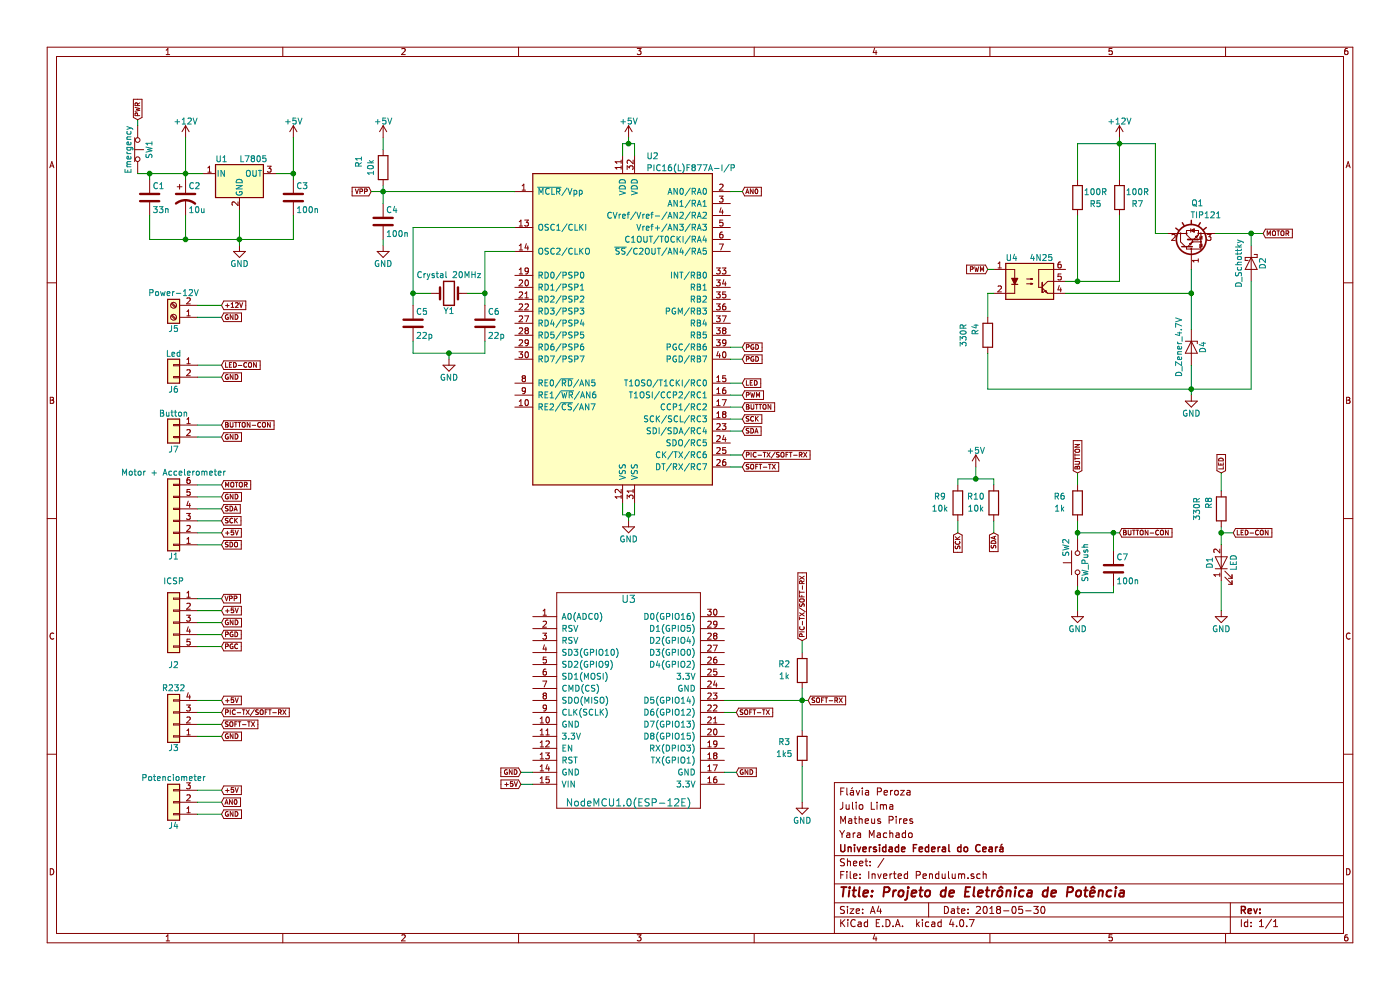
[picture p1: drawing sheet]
EESchema Schematic File Version 2
LIBS:Inverted Pendulum-rescue
LIBS:power
LIBS:device
LIBS:switches
LIBS:relays
LIBS:motors
LIBS:transistors
LIBS:conn
LIBS:linear
LIBS:regul
LIBS:74xx
LIBS:cmos4000
LIBS:adc-dac
LIBS:memory
LIBS:xilinx
LIBS:microcontrollers
LIBS:dsp
LIBS:microchip
LIBS:analog_switches
LIBS:motorola
LIBS:texas
LIBS:intel
LIBS:audio
LIBS:interface
LIBS:digital-audio
LIBS:philips
LIBS:display
LIBS:cypress
LIBS:siliconi
LIBS:opto
LIBS:atmel
LIBS:contrib
LIBS:valves
LIBS:arduino
LIBS:barrel_jack
LIBS:ci
LIBS:connectors
LIBS:displays
LIBS:ESP8266
LIBS:leds
LIBS:power_supply
LIBS:rtc
LIBS:sd_card
LIBS:tactile_button
LIBS:xbee
LIBS:microchip_pic16mcu
LIBS:Inverted Pendulum-cache
EELAYER 25 0
EELAYER END
$Descr A4 11693 8268
encoding utf-8
Sheet 1 1
Title "Projeto de Eletrônica de Potência"
Date "2018-05-30"
Rev ""
Comp "Universidade Federal do Ceará"
Comment1 "Yara Machado"
Comment2 "Matheus Pires"
Comment3 "Julio Lima"
Comment4 "Flávia Peroza"
$EndDescr
$Comp
L D_Zener D4
U 1 1
P 9950 2900
F 0 "D4" H 9950 3000 50  0000 C CNN
F 1 "D_Zener_4.7V" H 9950 2800 50  0000 C CNN
F 2 "Diodes_THT:D_DO-35_SOD27_P7.62mm_Horizontal" H 9950 2900 50  0001 C CNN
F 3 "" H 9950 2900 50  0001 C CNN
	1    9950 2900
	0    1    1    0   
$EndComp
$Comp
L GND #PWR01
U 1 1
P 9000 5100
F 0 "#PWR01" H 9000 4850 50  0001 C CNN
F 1 "GND" H 9000 4950 50  0000 C CNN
F 2 "" H 9000 5100 50  0001 C CNN
F 3 "" H 9000 5100 50  0001 C CNN
	1    9000 5100
	1    0    0    -1  
$EndComp
$Comp
L TIP121 Q1
U 1 1
P 9950 2050
F 0 "Q1" V 10300 1950 50  0000 L CNN
F 1 "TIP121" V 10200 1800 50  0000 L CNN
F 2 "TO_SOT_Packages_THT:TO-220-3_Vertical" H 10200 1975 50  0001 L CIN
F 3 "" H 9950 2050 50  0001 L CNN
	1    9950 2050
	0    -1   -1   0   
$EndComp
$Comp
L 4N25-RESCUE-Inverted_Pendulum U4
U 1 1
P 8600 2350
F 0 "U4" H 8400 2550 50  0000 L CNN
F 1 "4N25" H 8600 2550 50  0000 L CNN
F 2 "Housings_DIP:DIP-6_W7.62mm_LongPads" H 8400 2150 50  0001 L CIN
F 3 "" H 8600 2350 50  0001 L CNN
	1    8600 2350
	1    0    0    -1  
$EndComp
$Comp
L R R5
U 1 1
P 9000 1650
F 0 "R5" H 9150 1600 50  0000 C CNN
F 1 "100R" H 9150 1700 50  0000 C CNN
F 2 "Resistors_THT:R_Axial_DIN0204_L3.6mm_D1.6mm_P7.62mm_Horizontal" V 8930 1650 50  0001 C CNN
F 3 "" H 9000 1650 50  0001 C CNN
	1    9000 1650
	1    0    0    -1  
$EndComp
$Comp
L D_Schottky D2
U 1 1
P 10450 2200
F 0 "D2" H 10450 2300 50  0000 C CNN
F 1 "D_Schottky" H 10450 2100 50  0000 C CNN
F 2 "TO_SOT_Packages_THT:TO-220-2_Horizontal" H 10450 2200 50  0001 C CNN
F 3 "" H 10450 2200 50  0001 C CNN
	1    10450 2200
	0    1    1    0   
$EndComp
$Comp
L +12V #PWR02
U 1 1
P 9350 1150
F 0 "#PWR02" H 9350 1000 50  0001 C CNN
F 1 "+12V" H 9350 1290 50  0000 C CNN
F 2 "" H 9350 1150 50  0001 C CNN
F 3 "" H 9350 1150 50  0001 C CNN
	1    9350 1150
	1    0    0    -1  
$EndComp
$Comp
L Crystal Y1
U 1 1
P 3750 2450
F 0 "Y1" H 3750 2600 50  0000 C CNN
F 1 "Crystal 20MHz" H 3750 2300 50  0000 C CNN
F 2 "Crystals:Crystal_HC49-4H_Vertical" H 3750 2450 50  0001 C CNN
F 3 "" H 3750 2450 50  0001 C CNN
	1    3750 2450
	-1   0    0    1   
$EndComp
$Comp
L C C5
U 1 1
P 3450 2700
F 0 "C5" H 3475 2800 50  0000 L CNN
F 1 "22p" H 3475 2600 50  0000 L CNN
F 2 "Capacitors_THT:C_Disc_D3.8mm_W2.6mm_P2.50mm" H 3488 2550 50  0001 C CNN
F 3 "" H 3450 2700 50  0001 C CNN
	1    3450 2700
	1    0    0    -1  
$EndComp
$Comp
L C C6
U 1 1
P 4050 2700
F 0 "C6" H 4075 2800 50  0000 L CNN
F 1 "22p" H 4075 2600 50  0000 L CNN
F 2 "Capacitors_THT:C_Disc_D3.8mm_W2.6mm_P2.50mm" H 4088 2550 50  0001 C CNN
F 3 "" H 4050 2700 50  0001 C CNN
	1    4050 2700
	1    0    0    -1  
$EndComp
$Comp
L R R7
U 1 1
P 9350 1650
F 0 "R7" H 9500 1600 50  0000 C CNN
F 1 "100R" H 9500 1700 50  0000 C CNN
F 2 "Resistors_THT:R_Axial_DIN0204_L3.6mm_D1.6mm_P7.62mm_Horizontal" V 9280 1650 50  0001 C CNN
F 3 "" H 9350 1650 50  0001 C CNN
	1    9350 1650
	1    0    0    -1  
$EndComp
Text GLabel 8250 2250 0    39   Input ~ 0
PWM
$Comp
L R R1
U 1 1
P 3200 1400
F 0 "R1" V 3400 1350 50  0000 C CNN
F 1 "10k" V 3300 1400 50  0000 C CNN
F 2 "Resistors_THT:R_Axial_DIN0204_L3.6mm_D1.6mm_P7.62mm_Horizontal" V 3130 1400 50  0001 C CNN
F 3 "" H 3200 1400 50  0001 C CNN
	1    3200 1400
	-1   0    0    1   
$EndComp
$Comp
L +5V #PWR03
U 1 1
P 3200 1150
F 0 "#PWR03" H 3200 1000 50  0001 C CNN
F 1 "+5V" H 3200 1290 50  0000 C CNN
F 2 "" H 3200 1150 50  0001 C CNN
F 3 "" H 3200 1150 50  0001 C CNN
	1    3200 1150
	1    0    0    -1  
$EndComp
$Comp
L GND #PWR04
U 1 1
P 3750 3000
F 0 "#PWR04" H 3750 2750 50  0001 C CNN
F 1 "GND" H 3750 2850 50  0000 C CNN
F 2 "" H 3750 3000 50  0001 C CNN
F 3 "" H 3750 3000 50  0001 C CNN
	1    3750 3000
	1    0    0    -1  
$EndComp
$Comp
L Conn_01x04 J3
U 1 1
P 1450 6050
F 0 "J3" H 1450 6250 50  0000 C CNN
F 1 "R232" H 1450 5750 50  0000 C CNN
F 2 "Pin_Headers:Pin_Header_Angled_1x04_Pitch2.54mm" H 1450 6050 50  0001 C CNN
F 3 "" H 1450 6050 50  0001 C CNN
	1    1450 6050
	-1   0    0    1   
$EndComp
$Comp
L Conn_01x03 J4
U 1 1
P 1450 6700
F 0 "J4" H 1450 6900 50  0000 C CNN
F 1 "Potenciometer" H 1450 6500 50  0000 C CNN
F 2 "Pin_Headers:Pin_Header_Angled_1x03_Pitch2.54mm" H 1450 6700 50  0001 C CNN
F 3 "" H 1450 6700 50  0001 C CNN
	1    1450 6700
	-1   0    0    1   
$EndComp
$Comp
L Conn_01x06 J1
U 1 1
P 1450 4350
F 0 "J1" H 1450 4650 50  0000 C CNN
F 1 "Motor + Accelerometer" H 1450 3950 50  0000 C CNN
F 2 "Pin_Headers:Pin_Header_Angled_1x06_Pitch2.54mm" H 1450 4350 50  0001 C CNN
F 3 "" H 1450 4350 50  0001 C CNN
	1    1450 4350
	-1   0    0    1   
$EndComp
Text GLabel 1850 6700 2    39   Input ~ 0
AN0
Text GLabel 1850 6150 2    39   Input ~ 0
GND
Text GLabel 1850 5850 2    39   Input ~ 0
+5V
$Comp
L SW_Push SW2
U 1 1
P 9000 4700
F 0 "SW2" H 9050 4800 50  0000 L CNN
F 1 "SW_Push" H 9000 4640 50  0000 C CNN
F 2 "" H 9000 4900 50  0001 C CNN
F 3 "" H 9000 4900 50  0001 C CNN
	1    9000 4700
	0    -1   -1   0   
$EndComp
$Comp
L C C7
U 1 1
P 9300 4750
F 0 "C7" H 9325 4850 50  0000 L CNN
F 1 "100n" H 9325 4650 50  0000 L CNN
F 2 "Capacitors_THT:C_Disc_D7.5mm_W5.0mm_P5.00mm" H 9338 4600 50  0001 C CNN
F 3 "" H 9300 4750 50  0001 C CNN
	1    9300 4750
	1    0    0    -1  
$EndComp
$Comp
L R R6
U 1 1
P 9000 4200
F 0 "R6" H 9150 4150 50  0000 C CNN
F 1 "1k" H 9150 4250 50  0000 C CNN
F 2 "Resistors_THT:R_Axial_DIN0204_L3.6mm_D1.6mm_P7.62mm_Horizontal" V 8930 4200 50  0001 C CNN
F 3 "" H 9000 4200 50  0001 C CNN
	1    9000 4200
	-1   0    0    1   
$EndComp
Text GLabel 6200 3500 2    39   Input ~ 0
SCK
Text GLabel 1850 4450 2    39   Input ~ 0
+5V
Text GLabel 1850 4550 2    39   Input ~ 0
SDO
Text GLabel 1850 4150 2    39   Input ~ 0
GND
Text GLabel 1850 4050 2    39   Input ~ 0
MOTOR
Text GLabel 6200 3600 2    39   Input ~ 0
SDA
$Comp
L GND #PWR05
U 1 1
P 9950 3300
F 0 "#PWR05" H 9950 3050 50  0001 C CNN
F 1 "GND" H 9950 3150 50  0000 C CNN
F 2 "" H 9950 3300 50  0001 C CNN
F 3 "" H 9950 3300 50  0001 C CNN
	1    9950 3300
	1    0    0    -1  
$EndComp
Text GLabel 10550 1950 2    39   Input ~ 0
MOTOR
$Comp
L R R4
U 1 1
P 8250 2800
F 0 "R4" V 8350 2750 50  0000 C CNN
F 1 "330R" V 8450 2800 50  0000 C CNN
F 2 "Resistors_THT:R_Axial_DIN0204_L3.6mm_D1.6mm_P7.62mm_Horizontal" V 8180 2800 50  0001 C CNN
F 3 "" H 8250 2800 50  0001 C CNN
	1    8250 2800
	-1   0    0    1   
$EndComp
Text GLabel 4350 6550 0    39   Input ~ 0
+5V
Text GLabel 6150 6450 2    39   Input ~ 0
GND
Text GLabel 1850 6600 2    39   Input ~ 0
+5V
Text GLabel 1850 6800 2    39   Input ~ 0
GND
$Comp
L PIC16(L)F877A-I/P U2
U 1 1
P 5200 2700
F 0 "U2" H 5400 4100 50  0000 L CNN
F 1 "PIC16(L)F877A-I/P" H 5400 4000 50  0000 L CNN
F 2 "Housings_DIP:DIP-40_W15.24mm_LongPads" H 5200 2700 50  0001 C CIN
F 3 "" H 5200 2700 50  0001 C CNN
	1    5200 2700
	1    0    0    -1  
$EndComp
$Comp
L NodeMCU1.0(ESP-12E) U3
U 1 1
P 5250 5850
F 0 "U3" H 5250 6700 60  0000 C CNN
F 1 "NodeMCU1.0(ESP-12E)" H 5250 5000 60  0000 C CNN
F 2 "Galeguinho:NodeMCU1.0(12-E)" H 4650 5000 60  0001 C CNN
F 3 "" H 4650 5000 60  0000 C CNN
	1    5250 5850
	1    0    0    -1  
$EndComp
$Comp
L +5V #PWR06
U 1 1
P 5250 1150
F 0 "#PWR06" H 5250 1000 50  0001 C CNN
F 1 "+5V" H 5250 1290 50  0000 C CNN
F 2 "" H 5250 1150 50  0001 C CNN
F 3 "" H 5250 1150 50  0001 C CNN
	1    5250 1150
	1    0    0    -1  
$EndComp
$Comp
L GND #PWR07
U 1 1
P 5250 4350
F 0 "#PWR07" H 5250 4100 50  0001 C CNN
F 1 "GND" H 5250 4200 50  0000 C CNN
F 2 "" H 5250 4350 50  0001 C CNN
F 3 "" H 5250 4350 50  0001 C CNN
	1    5250 4350
	1    0    0    -1  
$EndComp
Text GLabel 6200 1600 2    39   Input ~ 0
AN0
$Comp
L GND #PWR08
U 1 1
P 3200 2050
F 0 "#PWR08" H 3200 1800 50  0001 C CNN
F 1 "GND" H 3200 1900 50  0000 C CNN
F 2 "" H 3200 2050 50  0001 C CNN
F 3 "" H 3200 2050 50  0001 C CNN
	1    3200 2050
	1    0    0    -1  
$EndComp
$Comp
L C C4
U 1 1
P 3200 1850
F 0 "C4" H 3225 1950 50  0000 L CNN
F 1 "100n" H 3225 1750 50  0000 L CNN
F 2 "Capacitors_THT:C_Disc_D7.5mm_W5.0mm_P5.00mm" H 3238 1700 50  0001 C CNN
F 3 "" H 3200 1850 50  0001 C CNN
	1    3200 1850
	1    0    0    -1  
$EndComp
Text GLabel 3100 1600 0    39   Input ~ 0
VPP
$Comp
L +5V #PWR09
U 1 1
P 2450 1150
F 0 "#PWR09" H 2450 1000 50  0001 C CNN
F 1 "+5V" H 2450 1290 50  0000 C CNN
F 2 "" H 2450 1150 50  0001 C CNN
F 3 "" H 2450 1150 50  0001 C CNN
	1    2450 1150
	1    0    0    -1  
$EndComp
$Comp
L +12V #PWR010
U 1 1
P 1550 1150
F 0 "#PWR010" H 1550 1000 50  0001 C CNN
F 1 "+12V" H 1550 1290 50  0000 C CNN
F 2 "" H 1550 1150 50  0001 C CNN
F 3 "" H 1550 1150 50  0001 C CNN
	1    1550 1150
	1    0    0    -1  
$EndComp
$Comp
L GND #PWR011
U 1 1
P 2000 2050
F 0 "#PWR011" H 2000 1800 50  0001 C CNN
F 1 "GND" H 2000 1900 50  0000 C CNN
F 2 "" H 2000 2050 50  0001 C CNN
F 3 "" H 2000 2050 50  0001 C CNN
	1    2000 2050
	1    0    0    -1  
$EndComp
$Comp
L CP1 C2
U 1 1
P 1550 1650
F 0 "C2" H 1575 1750 50  0000 L CNN
F 1 "10u" H 1575 1550 50  0000 L CNN
F 2 "Capacitors_THT:CP_Radial_D7.5mm_P2.50mm" H 1550 1650 50  0001 C CNN
F 3 "" H 1550 1650 50  0001 C CNN
	1    1550 1650
	1    0    0    -1  
$EndComp
$Comp
L C C3
U 1 1
P 2450 1650
F 0 "C3" H 2475 1750 50  0000 L CNN
F 1 "100n" H 2475 1550 50  0000 L CNN
F 2 "Capacitors_THT:C_Disc_D7.5mm_W5.0mm_P5.00mm" H 2488 1500 50  0001 C CNN
F 3 "" H 2450 1650 50  0001 C CNN
	1    2450 1650
	1    0    0    -1  
$EndComp
$Comp
L GND #PWR012
U 1 1
P 6700 6700
F 0 "#PWR012" H 6700 6450 50  0001 C CNN
F 1 "GND" H 6700 6550 50  0000 C CNN
F 2 "" H 6700 6700 50  0001 C CNN
F 3 "" H 6700 6700 50  0001 C CNN
	1    6700 6700
	1    0    0    -1  
$EndComp
$Comp
L R R2
U 1 1
P 6700 5600
F 0 "R2" H 6850 5550 50  0000 C CNN
F 1 "1k" H 6850 5650 50  0000 C CNN
F 2 "Resistors_THT:R_Axial_DIN0204_L3.6mm_D1.6mm_P7.62mm_Horizontal" V 6630 5600 50  0001 C CNN
F 3 "" H 6700 5600 50  0001 C CNN
	1    6700 5600
	-1   0    0    1   
$EndComp
$Comp
L R R3
U 1 1
P 6700 6250
F 0 "R3" H 6850 6200 50  0000 C CNN
F 1 "1k5" H 6850 6300 50  0000 C CNN
F 2 "Resistors_THT:R_Axial_DIN0204_L3.6mm_D1.6mm_P7.62mm_Horizontal" V 6630 6250 50  0001 C CNN
F 3 "" H 6700 6250 50  0001 C CNN
	1    6700 6250
	-1   0    0    1   
$EndComp
Text GLabel 6200 3800 2    39   Input ~ 0
PIC-TX/SOFT-RX
Text GLabel 6750 5850 2    39   Input ~ 0
SOFT-RX
$Comp
L SW_Push_Open SW1
U 1 1
P 1150 1250
F 0 "SW1" H 1150 1350 50  0000 C CNN
F 1 "Emergency" H 1150 1175 50  0000 C CNN
F 2 "" H 1150 1450 50  0001 C CNN
F 3 "" H 1150 1450 50  0001 C CNN
	1    1150 1250
	0    1    1    0   
$EndComp
Text GLabel 1150 1000 1    39   Input ~ 0
PWR
Text GLabel 6200 3300 2    39   Input ~ 0
PWM
Text GLabel 6200 3200 2    39   Input ~ 0
LED
$Comp
L LED D1
U 1 1
P 10200 4700
F 0 "D1" H 10200 4800 50  0000 C CNN
F 1 "LED" H 10200 4600 50  0000 C CNN
F 2 "" H 10200 4700 50  0001 C CNN
F 3 "" H 10200 4700 50  0001 C CNN
	1    10200 4700
	0    -1   -1   0   
$EndComp
$Comp
L R R8
U 1 1
P 10200 4250
F 0 "R8" V 10300 4200 50  0000 C CNN
F 1 "330R" V 10400 4250 50  0000 C CNN
F 2 "Resistors_THT:R_Axial_DIN0204_L3.6mm_D1.6mm_P7.62mm_Horizontal" V 10130 4250 50  0001 C CNN
F 3 "" H 10200 4250 50  0001 C CNN
	1    10200 4250
	-1   0    0    1   
$EndComp
$Comp
L GND #PWR013
U 1 1
P 10200 5100
F 0 "#PWR013" H 10200 4850 50  0001 C CNN
F 1 "GND" H 10200 4950 50  0000 C CNN
F 2 "" H 10200 5100 50  0001 C CNN
F 3 "" H 10200 5100 50  0001 C CNN
	1    10200 5100
	1    0    0    -1  
$EndComp
Text GLabel 9000 3950 1    39   Input ~ 0
BUTTON
Text GLabel 10200 3950 1    39   Input ~ 0
LED
Text GLabel 6200 3400 2    39   Input ~ 0
BUTTON
Wire Wire Line
	9650 1950 9750 1950
Wire Wire Line
	9650 1200 9650 1950
Wire Wire Line
	9000 2350 9000 1800
Wire Wire Line
	9000 1500 9000 1200
Wire Wire Line
	8900 2350 9350 2350
Wire Wire Line
	10150 1950 10550 1950
Wire Wire Line
	10450 1950 10450 2050
Connection ~ 10450 1950
Wire Wire Line
	8250 3250 10450 3250
Wire Wire Line
	10450 3250 10450 2350
Wire Wire Line
	9950 2250 9950 2750
Wire Wire Line
	8900 2450 9950 2450
Connection ~ 9950 2450
Wire Wire Line
	9950 3050 9950 3300
Wire Wire Line
	8300 2450 8250 2450
Connection ~ 9950 3250
Wire Wire Line
	9350 1150 9350 1500
Connection ~ 9350 1200
Wire Wire Line
	1650 6150 1850 6150
Wire Wire Line
	1850 5850 1650 5850
Wire Wire Line
	1850 6050 1650 6050
Wire Wire Line
	3600 2450 3450 2450
Wire Wire Line
	3450 1900 3450 2550
Wire Wire Line
	4050 2100 4050 2550
Wire Wire Line
	4050 2450 3900 2450
Wire Wire Line
	9350 2350 9350 1800
Connection ~ 9000 2350
Wire Wire Line
	9000 1200 9650 1200
Wire Wire Line
	3100 1600 4300 1600
Wire Wire Line
	3450 2850 3450 2950
Wire Wire Line
	3450 2950 4050 2950
Wire Wire Line
	3750 2950 3750 3000
Connection ~ 3750 2950
Connection ~ 4050 2450
Connection ~ 3450 2450
Wire Wire Line
	1850 5950 1650 5950
Wire Wire Line
	1650 6800 1850 6800
Wire Wire Line
	1850 6600 1650 6600
Wire Wire Line
	1850 6700 1650 6700
Wire Wire Line
	6200 3900 6100 3900
Wire Wire Line
	6200 3800 6100 3800
Wire Wire Line
	9300 4450 9300 4600
Wire Wire Line
	9000 4350 9000 4500
Wire Wire Line
	9000 4900 9000 5100
Wire Wire Line
	9000 4950 9300 4950
Wire Wire Line
	9300 4950 9300 4900
Connection ~ 9000 4450
Wire Wire Line
	9000 3950 9000 4050
Connection ~ 9000 4950
Wire Wire Line
	1850 4350 1650 4350
Wire Wire Line
	1850 4450 1650 4450
Wire Wire Line
	1850 4550 1650 4550
Wire Wire Line
	1850 4050 1650 4050
Wire Wire Line
	1850 4150 1650 4150
Wire Wire Line
	1850 4250 1650 4250
Wire Wire Line
	8250 2250 8300 2250
Wire Wire Line
	4350 6550 4450 6550
Wire Wire Line
	6150 6450 6050 6450
Wire Wire Line
	6150 5950 6050 5950
Wire Wire Line
	6050 5850 6750 5850
Wire Wire Line
	8250 2450 8250 2650
Wire Wire Line
	8250 2950 8250 3250
Wire Wire Line
	5250 1150 5250 1200
Wire Wire Line
	5200 1200 5300 1200
Wire Wire Line
	5200 1200 5200 1300
Wire Wire Line
	5300 1200 5300 1300
Connection ~ 5250 1200
Wire Wire Line
	5250 4350 5250 4300
Wire Wire Line
	5200 4300 5300 4300
Wire Wire Line
	5300 4300 5300 4200
Wire Wire Line
	5200 4300 5200 4200
Connection ~ 5250 4300
Wire Wire Line
	4050 2100 4300 2100
Wire Wire Line
	4300 1900 3450 1900
Wire Wire Line
	4050 2950 4050 2850
Wire Wire Line
	6200 1600 6100 1600
Wire Wire Line
	3200 1550 3200 1700
Wire Wire Line
	3200 1150 3200 1250
Wire Wire Line
	3200 2000 3200 2050
Connection ~ 3200 1600
Wire Wire Line
	1550 1150 1550 1500
Wire Wire Line
	2000 1750 2000 2050
Connection ~ 1550 1450
Wire Wire Line
	1550 1800 1550 2000
Connection ~ 2000 2000
Wire Wire Line
	2450 1150 2450 1500
Wire Wire Line
	2450 2000 2450 1800
Wire Wire Line
	1150 1450 1700 1450
Wire Wire Line
	6700 5750 6700 6100
Wire Wire Line
	6700 6400 6700 6700
Wire Wire Line
	6700 5350 6700 5450
Connection ~ 6700 5850
Wire Wire Line
	1150 1050 1150 1000
Wire Wire Line
	6200 3300 6100 3300
Wire Wire Line
	6200 3200 6100 3200
Wire Wire Line
	10200 4850 10200 5100
Wire Wire Line
	10200 4400 10200 4550
Wire Wire Line
	10200 4100 10200 3950
Wire Wire Line
	6200 3400 6100 3400
Wire Wire Line
	1250 2000 2450 2000
Wire Wire Line
	2450 1450 2300 1450
Connection ~ 2450 1450
$Comp
L C C1
U 1 1
P 1250 1650
F 0 "C1" H 1275 1750 50  0000 L CNN
F 1 "33n" H 1275 1550 50  0000 L CNN
F 2 "Capacitors_THT:C_Disc_D7.5mm_W4.4mm_P5.00mm" H 1288 1500 50  0001 C CNN
F 3 "" H 1250 1650 50  0001 C CNN
	1    1250 1650
	1    0    0    -1  
$EndComp
Wire Wire Line
	1250 1500 1250 1450
Connection ~ 1250 1450
Wire Wire Line
	1250 1800 1250 2000
Connection ~ 1550 2000
$Comp
L Screw_Terminal_01x02 J5
U 1 1
P 1450 2650
F 0 "J5" H 1450 2750 50  0000 C CNN
F 1 "Power-12V" H 1450 2450 50  0000 C CNN
F 2 "Galeguinho:TerminalBlock_Phoenix_MKDS1.5-2pol" H 1450 2650 50  0001 C CNN
F 3 "" H 1450 2650 50  0001 C CNN
	1    1450 2650
	-1   0    0    1   
$EndComp
Wire Wire Line
	1850 3050 1650 3050
Text GLabel 1850 3150 2    39   Input ~ 0
GND
Wire Wire Line
	1850 3150 1650 3150
$Comp
L Conn_01x02 J7
U 1 1
P 1450 3550
F 0 "J7" H 1450 3350 50  0000 C CNN
F 1 "Button" H 1450 3650 50  0000 C CNN
F 2 "Pin_Headers:Pin_Header_Angled_1x02_Pitch2.54mm" H 1450 3550 50  0001 C CNN
F 3 "" H 1450 3550 50  0001 C CNN
	1    1450 3550
	-1   0    0    -1  
$EndComp
$Comp
L Conn_01x02 J6
U 1 1
P 1450 3050
F 0 "J6" H 1450 2850 50  0000 C CNN
F 1 "Led" H 1450 3150 50  0000 C CNN
F 2 "Pin_Headers:Pin_Header_Angled_1x02_Pitch2.54mm" H 1450 3050 50  0001 C CNN
F 3 "" H 1450 3050 50  0001 C CNN
	1    1450 3050
	-1   0    0    -1  
$EndComp
Text GLabel 1850 2550 2    39   Input ~ 0
+12V
Wire Wire Line
	1850 2550 1650 2550
Wire Wire Line
	1850 2650 1650 2650
Wire Wire Line
	1850 3550 1650 3550
Text GLabel 1850 3650 2    39   Input ~ 0
GND
Wire Wire Line
	1850 3650 1650 3650
Text GLabel 10300 4450 2    39   Input ~ 0
LED-CON
Wire Wire Line
	10300 4450 10200 4450
Connection ~ 10200 4450
Text GLabel 1850 3050 2    39   Input ~ 0
LED-CON
Text GLabel 9350 4450 2    39   Input ~ 0
BUTTON-CON
Text GLabel 1850 3550 2    39   Input ~ 0
BUTTON-CON
Wire Wire Line
	6200 3600 6100 3600
Wire Wire Line
	6200 3500 6100 3500
Text GLabel 1850 4350 2    39   Input ~ 0
SCK
Text GLabel 1850 4250 2    39   Input ~ 0
SDA
Text GLabel 1850 2650 2    39   Input ~ 0
GND
Text GLabel 1850 5950 2    39   Input ~ 0
PIC-TX/SOFT-RX
Text GLabel 6200 3900 2    39   Input ~ 0
SOFT-TX
Text GLabel 6700 5350 1    39   Input ~ 0
PIC-TX/SOFT-RX
Text GLabel 6150 5950 2    39   Input ~ 0
SOFT-TX
Text GLabel 1850 6050 2    39   Input ~ 0
SOFT-TX
$Comp
L R R9
U 1 1
P 8000 4200
F 0 "R9" H 8150 4150 50  0000 C CNN
F 1 "10k" H 8150 4250 50  0000 C CNN
F 2 "Resistors_THT:R_Axial_DIN0204_L3.6mm_D1.6mm_P7.62mm_Horizontal" V 7930 4200 50  0001 C CNN
F 3 "" H 8000 4200 50  0001 C CNN
	1    8000 4200
	-1   0    0    1   
$EndComp
Text GLabel 8000 4450 3    39   Input ~ 0
SCK
$Comp
L R R10
U 1 1
P 8300 4200
F 0 "R10" H 8450 4150 50  0000 C CNN
F 1 "10k" H 8450 4250 50  0000 C CNN
F 2 "Resistors_THT:R_Axial_DIN0204_L3.6mm_D1.6mm_P7.62mm_Horizontal" V 8230 4200 50  0001 C CNN
F 3 "" H 8300 4200 50  0001 C CNN
	1    8300 4200
	-1   0    0    1   
$EndComp
Text GLabel 8300 4450 3    39   Input ~ 0
SDA
Wire Wire Line
	8300 4350 8300 4450
Wire Wire Line
	8000 4450 8000 4350
$Comp
L +5V #PWR014
U 1 1
P 8150 3900
F 0 "#PWR014" H 8150 3750 50  0001 C CNN
F 1 "+5V" H 8150 4040 50  0000 C CNN
F 2 "" H 8150 3900 50  0001 C CNN
F 3 "" H 8150 3900 50  0001 C CNN
	1    8150 3900
	1    0    0    -1  
$EndComp
Wire Wire Line
	8000 4050 8000 4000
Wire Wire Line
	8000 4000 8300 4000
Wire Wire Line
	8150 4000 8150 3900
Wire Wire Line
	8300 4000 8300 4050
Connection ~ 8150 4000
Text GLabel 4350 6450 0    39   Input ~ 0
GND
Wire Wire Line
	4350 6450 4450 6450
Connection ~ 9300 4450
Wire Wire Line
	9000 4450 9350 4450
$Comp
L L7805 U1
U 1 1
P 2000 1450
F 0 "U1" H 1850 1575 50  0000 C CNN
F 1 "L7805" H 2000 1575 50  0000 L CNN
F 2 "TO_SOT_Packages_THT:TO-220-3_Horizontal" H 2025 1300 50  0001 L CIN
F 3 "" H 2000 1400 50  0001 C CNN
	1    2000 1450
	1    0    0    -1  
$EndComp
Wire Wire Line
	1850 5400 1650 5400
Wire Wire Line
	1850 5300 1650 5300
Wire Wire Line
	1850 5200 1650 5200
Wire Wire Line
	1850 5100 1650 5100
Wire Wire Line
	1850 5000 1650 5000
Text GLabel 1850 5000 2    39   Input ~ 0
VPP
Text GLabel 1850 5400 2    39   Input ~ 0
PGC
Text GLabel 1850 5100 2    39   Input ~ 0
+5V
Text GLabel 1850 5300 2    39   Input ~ 0
PGD
Text GLabel 1850 5200 2    39   Input ~ 0
GND
$Comp
L Conn_01x05 J2
U 1 1
P 1450 5200
F 0 "J2" H 1450 4850 50  0000 C CNN
F 1 "ICSP" H 1450 5550 50  0000 C CNN
F 2 "" H 1450 5200 50  0001 C CNN
F 3 "" H 1450 5200 50  0001 C CNN
	1    1450 5200
	-1   0    0    -1  
$EndComp
Wire Wire Line
	6200 2900 6100 2900
Text GLabel 6200 2900 2    39   Input ~ 0
PGD
Wire Wire Line
	6200 3000 6100 3000
Text GLabel 6200 3000 2    39   Input ~ 0
PGD
$EndSCHEMATC
